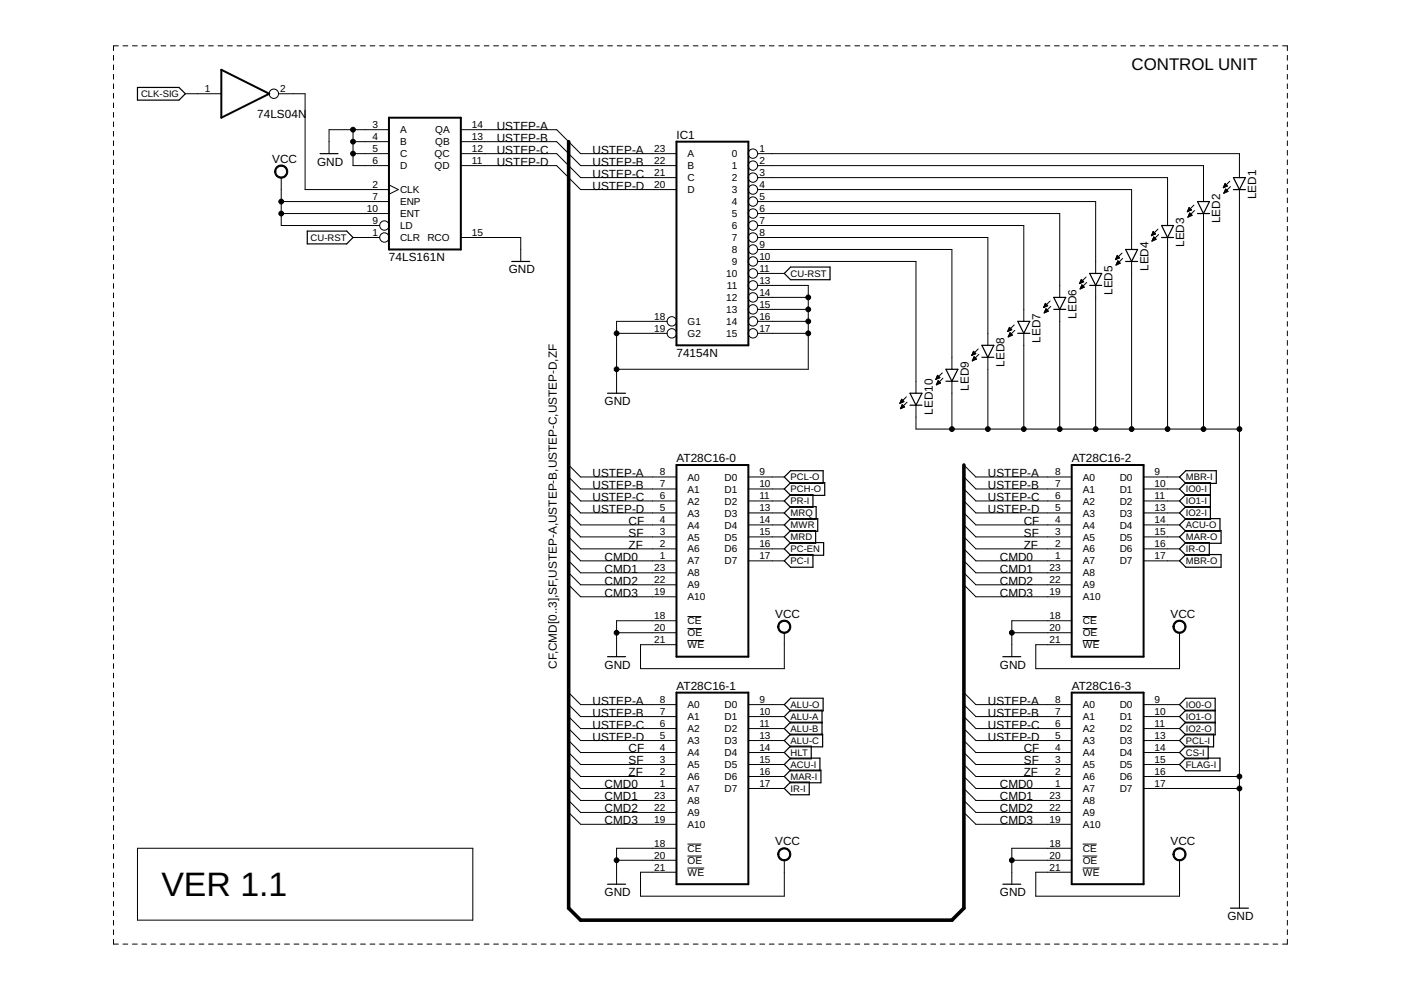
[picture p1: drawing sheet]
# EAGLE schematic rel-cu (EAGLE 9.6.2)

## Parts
74LS161N  74160N  [DIL16]
AT28C16-0  2816  [DIL24]
AT28C16-1  2816  [DIL24]
AT28C16-2  2816  [DIL24]
AT28C16-3  2816  [DIL24]
IC1  74154N  [DIL24-6]
IC2  74LS04N  [DIL14]
LED1  LED5MM  [LED5MM]
LED2  LED5MM  [LED5MM]
LED3  LED5MM  [LED5MM]
LED4  LED5MM  [LED5MM]
LED5  LED5MM  [LED5MM]
LED6  LED5MM  [LED5MM]
LED7  LED5MM  [LED5MM]
LED8  LED5MM  [LED5MM]
LED9  LED5MM  [LED5MM]
LED10  LED5MM  [LED5MM]

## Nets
ACU-I: AT28C16-1.15(D5)
ACU-O: AT28C16-2.14(D4)
ALU-A: AT28C16-1.10(D1)
ALU-B: AT28C16-1.11(D2)
ALU-C: AT28C16-1.13(D3)
ALU-O: AT28C16-1.9(D0)
CF: AT28C16-0.4(A4) AT28C16-1.4(A4) AT28C16-2.4(A4) AT28C16-3.4(A4)
CLK-SIG: 74LS161N.2(CLK) IC2.1(A:I) IC2.2(A:O)
CMD0: AT28C16-0.1(A7) AT28C16-1.1(A7) AT28C16-2.1(A7) AT28C16-3.1(A7)
CMD1: AT28C16-0.23(A8) AT28C16-1.23(A8) AT28C16-2.23(A8) AT28C16-3.23(A8)
CMD2: AT28C16-0.22(A9) AT28C16-1.22(A9) AT28C16-2.22(A9) AT28C16-3.22(A9)
CMD3: AT28C16-0.19(A10) AT28C16-1.19(A10) AT28C16-2.19(A10) AT28C16-3.19(A10)
CS-I: AT28C16-3.14(D4)
CU-RST: 74LS161N.1(CLR) IC1.11
FLAG-I: AT28C16-3.15(D5)
GND: 74LS161N.3(A) 74LS161N.4(B) 74LS161N.5(C) 74LS161N.6(D) 74LS161N.15(RCO) AT28C16-0.18(!CE) AT28C16-0.20(!OE) AT28C16-1.18(!CE) AT28C16-1.20(!OE) AT28C16-2.18(!CE) AT28C16-2.20(!OE) AT28C16-3.16(D6) AT28C16-3.17(D7) AT28C16-3.18(!CE) AT28C16-3.20(!OE) IC1.13 IC1.14 IC1.15 IC1.16 IC1.17 IC1.18(G1) IC1.19(G2) LED1.K(C) LED2.K(C) LED3.K(C) LED4.K(C) LED5.K(C) LED6.K(C) LED7.K(C) LED8.K(C) LED9.K(C) LED10.K(C)
HLT: AT28C16-1.14(D4)
IO0-I: AT28C16-2.10(D1)
IO0-O: AT28C16-3.9(D0)
IO1-I: AT28C16-2.11(D2)
IO1-O: AT28C16-3.10(D1)
IO2-I: AT28C16-2.13(D3)
IO2-O: AT28C16-3.11(D2)
IR-I: AT28C16-1.17(D7)
IR-O: AT28C16-2.16(D6)
MAR-I: AT28C16-1.16(D6)
MAR-O: AT28C16-2.15(D5)
MBR-I: AT28C16-2.9(D0)
MBR-O: AT28C16-2.17(D7)
MRD: AT28C16-0.15(D5)
MRQ: AT28C16-0.13(D3)
MWR: AT28C16-0.14(D4)
N$1: IC1.1 LED1.A
N$2: IC1.2 LED2.A
N$3: IC1.3 LED3.A
N$4: IC1.4 LED4.A
N$5: IC1.5 LED5.A
N$6: IC1.6 LED6.A
N$7: IC1.7 LED7.A
N$8: IC1.8 LED8.A
N$9: IC1.9 LED9.A
N$10: IC1.10 LED10.A
PC-EN: AT28C16-0.16(D6)
PC-I: AT28C16-0.17(D7)
PCH-O: AT28C16-0.10(D1)
PCL-I: AT28C16-3.13(D3)
PCL-O: AT28C16-0.9(D0)
PR-I: AT28C16-0.11(D2)
SF: AT28C16-0.3(A5) AT28C16-1.3(A5) AT28C16-2.3(A5) AT28C16-3.3(A5)
USTEP-A: 74LS161N.14(QA) AT28C16-0.8(A0) AT28C16-1.8(A0) AT28C16-2.8(A0) AT28C16-3.8(A0) IC1.23(A)
USTEP-B: 74LS161N.13(QB) AT28C16-0.7(A1) AT28C16-1.7(A1) AT28C16-2.7(A1) AT28C16-3.7(A1) IC1.22(B)
USTEP-C: 74LS161N.12(QC) AT28C16-0.6(A2) AT28C16-1.6(A2) AT28C16-2.6(A2) AT28C16-3.6(A2) IC1.21(C)
USTEP-D: 74LS161N.11(QD) AT28C16-0.5(A3) AT28C16-1.5(A3) AT28C16-2.5(A3) AT28C16-3.5(A3) IC1.20(D)
VCC: 74LS161N.7(ENP) 74LS161N.9(LD) 74LS161N.10(ENT) AT28C16-0.21(!WE) AT28C16-1.21(!WE) AT28C16-2.21(!WE) AT28C16-3.21(!WE)
ZF: AT28C16-0.2(A6) AT28C16-1.2(A6) AT28C16-2.2(A6) AT28C16-3.2(A6)
Unconnected: IC2.3(B:I) IC2.4(B:O) IC2.5(C:I) IC2.6(C:O) IC2.8(D:O) IC2.9(D:I) IC2.10(E:O) IC2.11(E:I) IC2.12(F:O) IC2.13(F:I)

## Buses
CF,CMD[0..3],SF,USTEP-A,USTEP-B,USTEP-C,USTEP-D,ZF

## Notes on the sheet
- CONTROL UNIT
- VER 1.1

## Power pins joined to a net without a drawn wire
GND: 74LS161N.8(GND) AT28C16-0.12(GND) AT28C16-1.12(GND) AT28C16-2.12(GND) AT28C16-3.12(GND) IC1.12(GND) IC2.7(P:GND)
VCC: 74LS161N.16(VCC) AT28C16-0.24(VCC) AT28C16-1.24(VCC) AT28C16-2.24(VCC) AT28C16-3.24(VCC) IC1.24(VCC) IC2.14(P:VCC)
